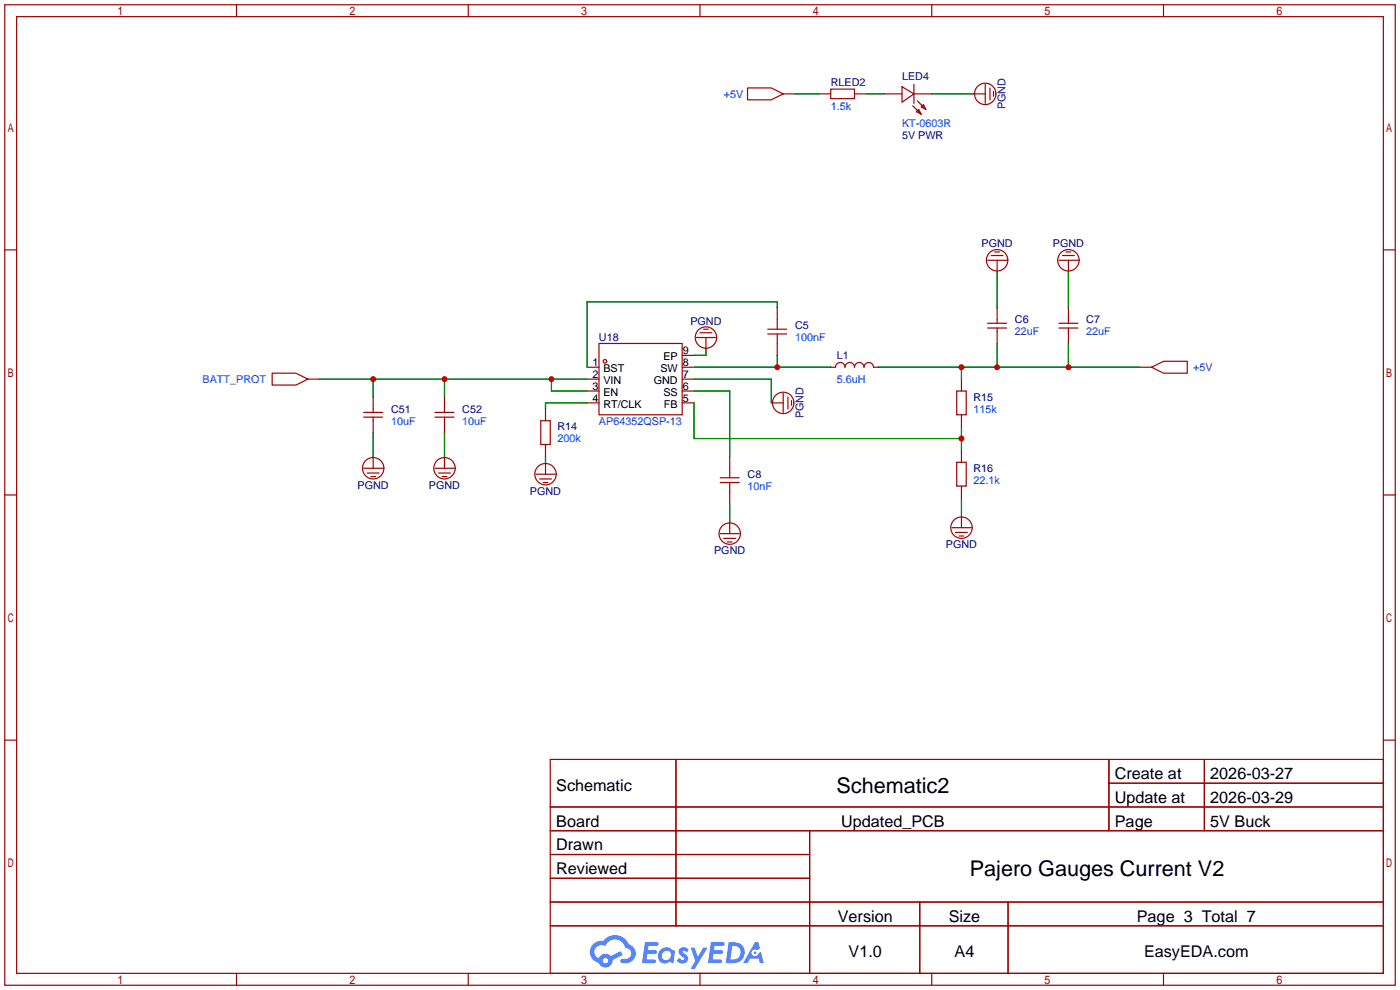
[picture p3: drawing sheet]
<svg xmlns="http://www.w3.org/2000/svg" width="299mm" height="212mm" viewBox="0 0 299 212" stroke-linecap="round" stroke-linejoin="round" font-family="sans-serif">
<g fill="none" stroke="#a10000" stroke-width=".25">
<path d="M1 1h297.2v209.6h-297.2zM3.6 3.6h292.1v204.4h-292.1zM50.5 1v2.6M100.1 1v2.6M149.6 1v2.6M199.1 1v2.6M248.7 1v2.6M1 53.4h2.6M295.7 53.4h2.5M1 105.8h2.6M295.7 105.8h2.5M1 158.2h2.6"/>
<path d="M295.7 158.2h2.5M117.6 162.3h178.1v45.7h-178.1zM117.6 172.5h178.1M117.6 177.5h178.1M144.5 162.3v35.6M173 177.5v30.5M237 162.3v15.2M237 167.4h58.7M257.4 162.3v15.2M117.6 182.6h55.4M117.6 192.8h178.1M117.6 187.7h55.4"/>
<path d="M117.6 197.9h178.1M196.6 192.8v15.2M215.4 192.8v15.2M50.5 208v2.6M100.1 208v2.6M149.6 208v2.6M199.1 208v2.6M248.7 208v2.6"/>
</g>
<g fill="#5487ff">
<path d="M145.3 202.7a1.3 1.3 0 0 1 1.9 .3l-.4 .6a.54 .54 0 0 0-.9-.2l.1 .2a1.34 1.34 0 0 1 .9 1.8 1.47 1.47 0 0 1-2.3-.1l.5-.6 .8 .5a.31 .31 0 0 0 .4-.3 .31 .31 0 0 0-.3-.4 1.12 1.12 0 0 1-.7-1.8z"/>
<path d="M147.6 202.5h.9l.6 2 1.2-2h.9l-2.7 4.6h-.9l1-1.7z"/>
<path d="M137.8 201.4h1.7a1.31 1.31 0 0 1 1.2 .2 .4 .4 0 0 1-.3 .5l-1.8 .1-.1 .9h1.6a.4 .4 0 0 1 .4 .4 .4 .4 0 0 1-.5 .4h-1.6l-.2 1.2h1.4a.46 .46 0 0 1 .5 0 .46 .46 0 0 1 .1 .5l-.4 .2h-2.6z"/>
<path d="M151.9 201.4h1.7a1.32 1.32 0 0 1 1.2 .2 .39 .39 0 0 1-.3 .5l-1.8 .1-.1 .9h1.6a.4 .4 0 0 1 .4 .4 .4 .4 0 0 1-.4 .4h-1.7l-.2 1.2h1.4a.46 .46 0 0 1 .5 0 .46 .46 0 0 1 .1 .5l-.4 .2h-2.6z"/>
<path d="M161.3 201.4h.8l.3 1.3-.6 .4a.75 .75 0 0 0-1.1 .3 .75 .75 0 0 0 .5 1 .75 .75 0 0 0 .9-.7l.5-.2 .6 2.3h-.8l-.3-.9h-1.8l-.5 .9h-1z"/>
<path d="M155.7 201.4l-.6 4.4h1.5a2.27 2.27 0 0 0 2.6-2.2 2.27 2.27 0 0 0-2.7-2.2zM156.5 202.1a1.5 1.5 0 0 1 1.8 1.6 1.5 1.5 0 0 1-1.9 1.4h-.3z"/>
<path d="M141.2 203a1.6 1.6 0 0 0-.3 2.3 1.6 1.6 0 0 0 2.3 .2l.7 .3 .3-2.4-.1-.3-.5-.1a1.58 1.58 0 0 0-2.4 0zM141.8 203.5a.98 .98 0 0 1 1.6 .4 .98 .98 0 0 1-1.1 1.3 .94 .94 0 0 1-.9-.7 .94 .94 0 0 1 .4-1z"/>
<path d="M126.8 201.8a2.37 2.37 0 0 0 1.1 4 1.54 1.54 0 0 0 1.8 1 1.54 1.54 0 0 0 1.2-1.6l2.2-1.1-.5-.8-2 1a1.57 1.57 0 0 0-2.7 .5 1.5 1.5 0 0 1-.7-2.1 1.5 1.5 0 0 1 2.2-.5 2.23 2.23 0 0 1 2.3-1.4 2.23 2.23 0 0 1 2 1.8 1.16 1.16 0 0 1 1.2 1.1 1.16 1.16 0 0 1-1.1 1.2h-.7a.47 .47 0 0 0-.5 .4 .47 .47 0 0 0 .4 .5 2.17 2.17 0 0 0 2.5-.9 2.17 2.17 0 0 0-.3-2.7l-.8-.4a3.2 3.2 0 0 0-5.5-.7l-1.1 .1zM128.8 205.3a.6 .6 0 0 1 1.2 0 .6 .6 0 0 1-1.2 0z"/>
<circle cx="161.4" cy="203.6" r=".28"/>
</g>
<g fill="none" stroke="#a10000" stroke-width=".25">
<path d="M159.8 18.8h5l2.6 1.3-2.6 1.2h-5zM177.5 19.1h5.1v2h-5.1zM192.8 18.5l2.5 1.6-2.5 1.7zM195.3 18v4.1M210.6 18v4.1M211.6 18.8v2.5M212.3 19.6v1M167.4 20.1h2.5M175 20.1h2.5M182.6 20.1h2.6M189 20.1h3.8M195.1 22.6l1.7 1.8"/>
<path d="M195.3 20.1h3.8M195.8 23.9l.5-.5 .5 1zM196.1 21.6l1.8 1.8M196.8 22.9l.6-.5 .5 1zM208 20.1h2.6M211.1 55.6h4M211.8 54.6h2.6M212.6 53.8h1M213.1 55.6v2.6M226.3 55.6h4.1M227.1 54.6h2.5M227.8 53.8h1.1"/>
<path d="M228.3 55.6v2.6M58.2 79.8h5l2.6 1.2-2.6 1.3h-5zM125.5 78.5h2.5M128 73.4h17.8v15.2h-17.8zM145.8 78.5h2.5M145.8 75.9h2.5M148.8 72.1h4.1M149.6 71.1h2.5M150.4 70.4h1M150.9 72.1v2.6M164.1 70.4h4M164.1 71.4h4"/>
<path d="M166.1 65.8v4.6M166.1 71.4v4.5M177.5 78.5h1.1a1.02 1.02 0 0 1 1-1 1.02 1.02 0 0 1 1 1 1.02 1.02 0 0 1 1-1 1.02 1.02 0 0 1 1 1 1.02 1.02 0 0 1 1-1 1.02 1.02 0 0 1 1.1 1 1.02 1.02 0 0 1 1-1 1.02 1.02 0 0 1 1 1h1M211.1 70.1h4M211.1 69.1h4M213.1 65.8v3.3M213.1 70.1v3.3M226.3 70.1h4.1M226.3 69.1h4.1M228.3 65.8v3.3M228.3 70.1v3.3M243.6 78.5h2.5"/>
<path d="M246.1 78.5l2.6-1.3h5v2.6h-5zM65.8 81h2.5M77.7 89.2h4.1M77.7 88.1h4.1M79.8 84.8v3.3M79.8 89.2v3.3M79.8 97.5v2.6M93 89.2h4M93 88.1h4M95 84.8v3.3M95 89.2v3.3M95 97.5v2.6"/>
<path d="M115.6 89.9h2v5.1h-2zM116.6 87.4v2.5M116.6 95v2.5M116.6 98.8v2.5M125.5 81h2.5M125.5 83.6h2.5M125.5 86.1h2.5M145.8 81h2.5M145.8 83.6h2.5M145.8 86.1h2.5M156 97.5v4.6M164.8 86.1h2.6"/>
<path d="M167.4 84.1v4M168.4 84.8v2.6M169.2 85.6v1M204.5 83.6h2v5h-2zM204.5 98.8h2v5.1h-2zM205.5 81v2.6M205.5 88.6v2.6M205.5 96.3v2.5M77.7 100.1h4.1M78.5 101.1h2.5M79.2 101.9h1.1M93 100.1h4"/>
<path d="M93.7 101.1h2.6M94.5 101.9h1M114.6 101.3h4M115.3 102.4h2.6M116.1 103.1h1M153.9 103.1h4.1M153.9 114h4.1M153.9 102.1h4.1M154.7 115.1h2.5M155.4 115.8h1.1M156 103.1v4.6M156 111.5v2.5"/>
<path d="M203.5 112.8h4M204.2 113.8h2.6M205 114.6h1M205.5 103.9v2.5M205.5 110.2v2.6"/>
<circle cx="210.6" cy="20.1" r="2.29"/>
<circle cx="213.1" cy="55.6" r="2.29"/>
<circle cx="228.3" cy="55.6" r="2.29"/>
<circle cx="129.3" cy="77.2" r=".38"/>
<circle cx="150.9" cy="72.1" r="2.29"/>
<circle cx="167.4" cy="86.1" r="2.29"/>
<circle cx="79.8" cy="100.1" r="2.29"/>
<circle cx="95" cy="100.1" r="2.29"/>
<circle cx="116.6" cy="101.3" r="2.29"/>
<circle cx="156" cy="114" r="2.29"/>
<circle cx="205.5" cy="112.8" r="2.29"/>
</g>
<g fill="none" stroke="#008700" stroke-width=".25">
<path d="M169.9 20.1h5.1M185.2 20.1h3.8M199.1 20.1h8.9M213.1 58.2v7.6M228.3 58.2v7.6M148.3 78.5h29.2M150.9 74.7v1.2h-2.6M166.1 65.8v-1.3h-40.6v14M166.1 75.9v2.6M187.7 78.5h55.9M205.5 78.5v2.5M213.1 73.4v5.1"/>
<path d="M228.3 73.4v5.1M68.3 81h57.2M79.8 81v3.8M79.8 92.5v5M95 81v3.8M95 92.5v5M116.6 97.5v1.3M117.9 81v2.6h7.6M125.5 86.1h-8.9v1.3M148.3 81h16.5v5.1M148.3 83.6h7.7v13.9M148.3 86.1v7.6h57.2"/>
<path d="M205.5 91.2v5.1M156 107.7v3.8M205.5 106.4v3.8"/>
</g>
<g fill="#c00">
<circle cx="117.9" cy="81" r=".63"/>
<circle cx="95" cy="81" r=".63"/>
<circle cx="79.8" cy="81" r=".63"/>
<circle cx="166.1" cy="78.5" r=".63"/>
<circle cx="205.5" cy="93.7" r=".63"/>
<circle cx="205.5" cy="78.5" r=".63"/>
<circle cx="213.1" cy="78.5" r=".63"/>
<circle cx="228.3" cy="78.5" r=".63"/>
</g>
<g font-size="4.6">
<text x="178.8" y="169.4">Schematic2</text>
<text x="207.3" y="187.2">Pajero Gauges Current V2</text>
</g>
<g font-size="3.5">
<text x="238.3" y="166.5">Create at</text>
<text x="258.7" y="166.5">2026-03-27</text>
<text x="118.9" y="169.1">Schematic</text>
<text x="238.3" y="171.6">Update at</text>
<text x="258.7" y="171.6">2026-03-29</text>
<text x="118.9" y="176.7">Board</text>
<text x="179.8" y="176.7">Updated_PCB</text>
<text x="238.3" y="176.7">Page</text>
<text x="258.7" y="176.7">5V Buck</text>
<text x="118.9" y="181.8">Drawn</text>
<text x="118.9" y="186.8">Reviewed</text>
<text x="179.1" y="197">Version</text>
<text x="202.8" y="197">Size</text>
<text x="243" y="197">Page 3 Total 7</text>
<text x="181.4" y="204.6">V1.0</text>
<text x="204" y="204.6">A4</text>
<text x="244.5" y="204.6">EasyEDA.com</text>
</g>
<g font-size="2.3" fill="#000080">
<text x="192.8" y="17.1">LED4</text>
<text x="177.5" y="18.3">RLED2</text>
<text x="214.9" y="23.4" transform="rotate(-90 214.9 23.4)">PGND</text>
<text x="192.8" y="29.8">5V PWR</text>
<text x="209.8" y="52.9">PGND</text>
<text x="225" y="52.9">PGND</text>
<text x="147.5" y="69.4">PGND</text>
<text x="169.9" y="70.4">C5</text>
<text x="216.9" y="69.1">C6</text>
<text x="232.2" y="69.1">C7</text>
<text x="128" y="72.9">U18</text>
<text x="178.8" y="76.8">L1</text>
<text x="83.6" y="88.2">C51</text>
<text x="98.8" y="88.2">C52</text>
<text x="171.7" y="89.4" transform="rotate(-90 171.7 89.4)">PGND</text>
<text x="208" y="85.6">R15</text>
<text x="119.1" y="92">R14</text>
<text x="208" y="100.9">R16</text>
<text x="76.4" y="104.4">PGND</text>
<text x="91.7" y="104.4">PGND</text>
<text x="113.3" y="105.7">PGND</text>
<text x="159.8" y="102.2">C8</text>
<text x="152.6" y="118.4">PGND</text>
<text x="202.2" y="117.1">PGND</text>
</g>
<g font-size="2.3" fill="#00f">
<text x="154.7" y="20.9">+5V</text>
<text x="177.5" y="23.4">1.5k</text>
<text x="192.8" y="27.2">KT-0603R</text>
<text x="216.9" y="71.7">22uF</text>
<text x="232.2" y="71.7">22uF</text>
<text x="169.9" y="72.9">100nF</text>
<text x="43.3" y="81.8">BATT_PROT</text>
<text x="178.8" y="81.8">5.6uH</text>
<text x="255" y="79.3">+5V</text>
<text x="208" y="88.2">115k</text>
<text x="83.6" y="90.7">10uF</text>
<text x="98.8" y="90.7">10uF</text>
<text x="119.1" y="94.5">200k</text>
<text x="128" y="90.7">AP64352QSP-13</text>
<text x="159.8" y="104.7">10nF</text>
<text x="208" y="103.4">22.1k</text>
</g>
<g font-size="2.3">
<text x="141.8" y="77">EP</text>
<text x="145.9" y="75.7">9</text>
<text x="126.6" y="78.3">1</text>
<text x="126.6" y="80.8">2</text>
<text x="126.6" y="83.3">3</text>
<text x="129" y="79.5">BST</text>
<text x="129" y="82.1">VIN</text>
<text x="139.7" y="82.1">GND</text>
<text x="141.1" y="79.5">SW</text>
<text x="145.9" y="83.3">6</text>
<text x="145.9" y="80.8">7</text>
<text x="145.9" y="78.3">8</text>
<text x="126.6" y="85.9">4</text>
<text x="129" y="84.6">EN</text>
<text x="129" y="87.1">RT/CLK</text>
<text x="141.8" y="84.6">SS</text>
<text x="141.9" y="87.1">FB</text>
<text x="145.9" y="85.9">5</text>
</g>
</svg>
